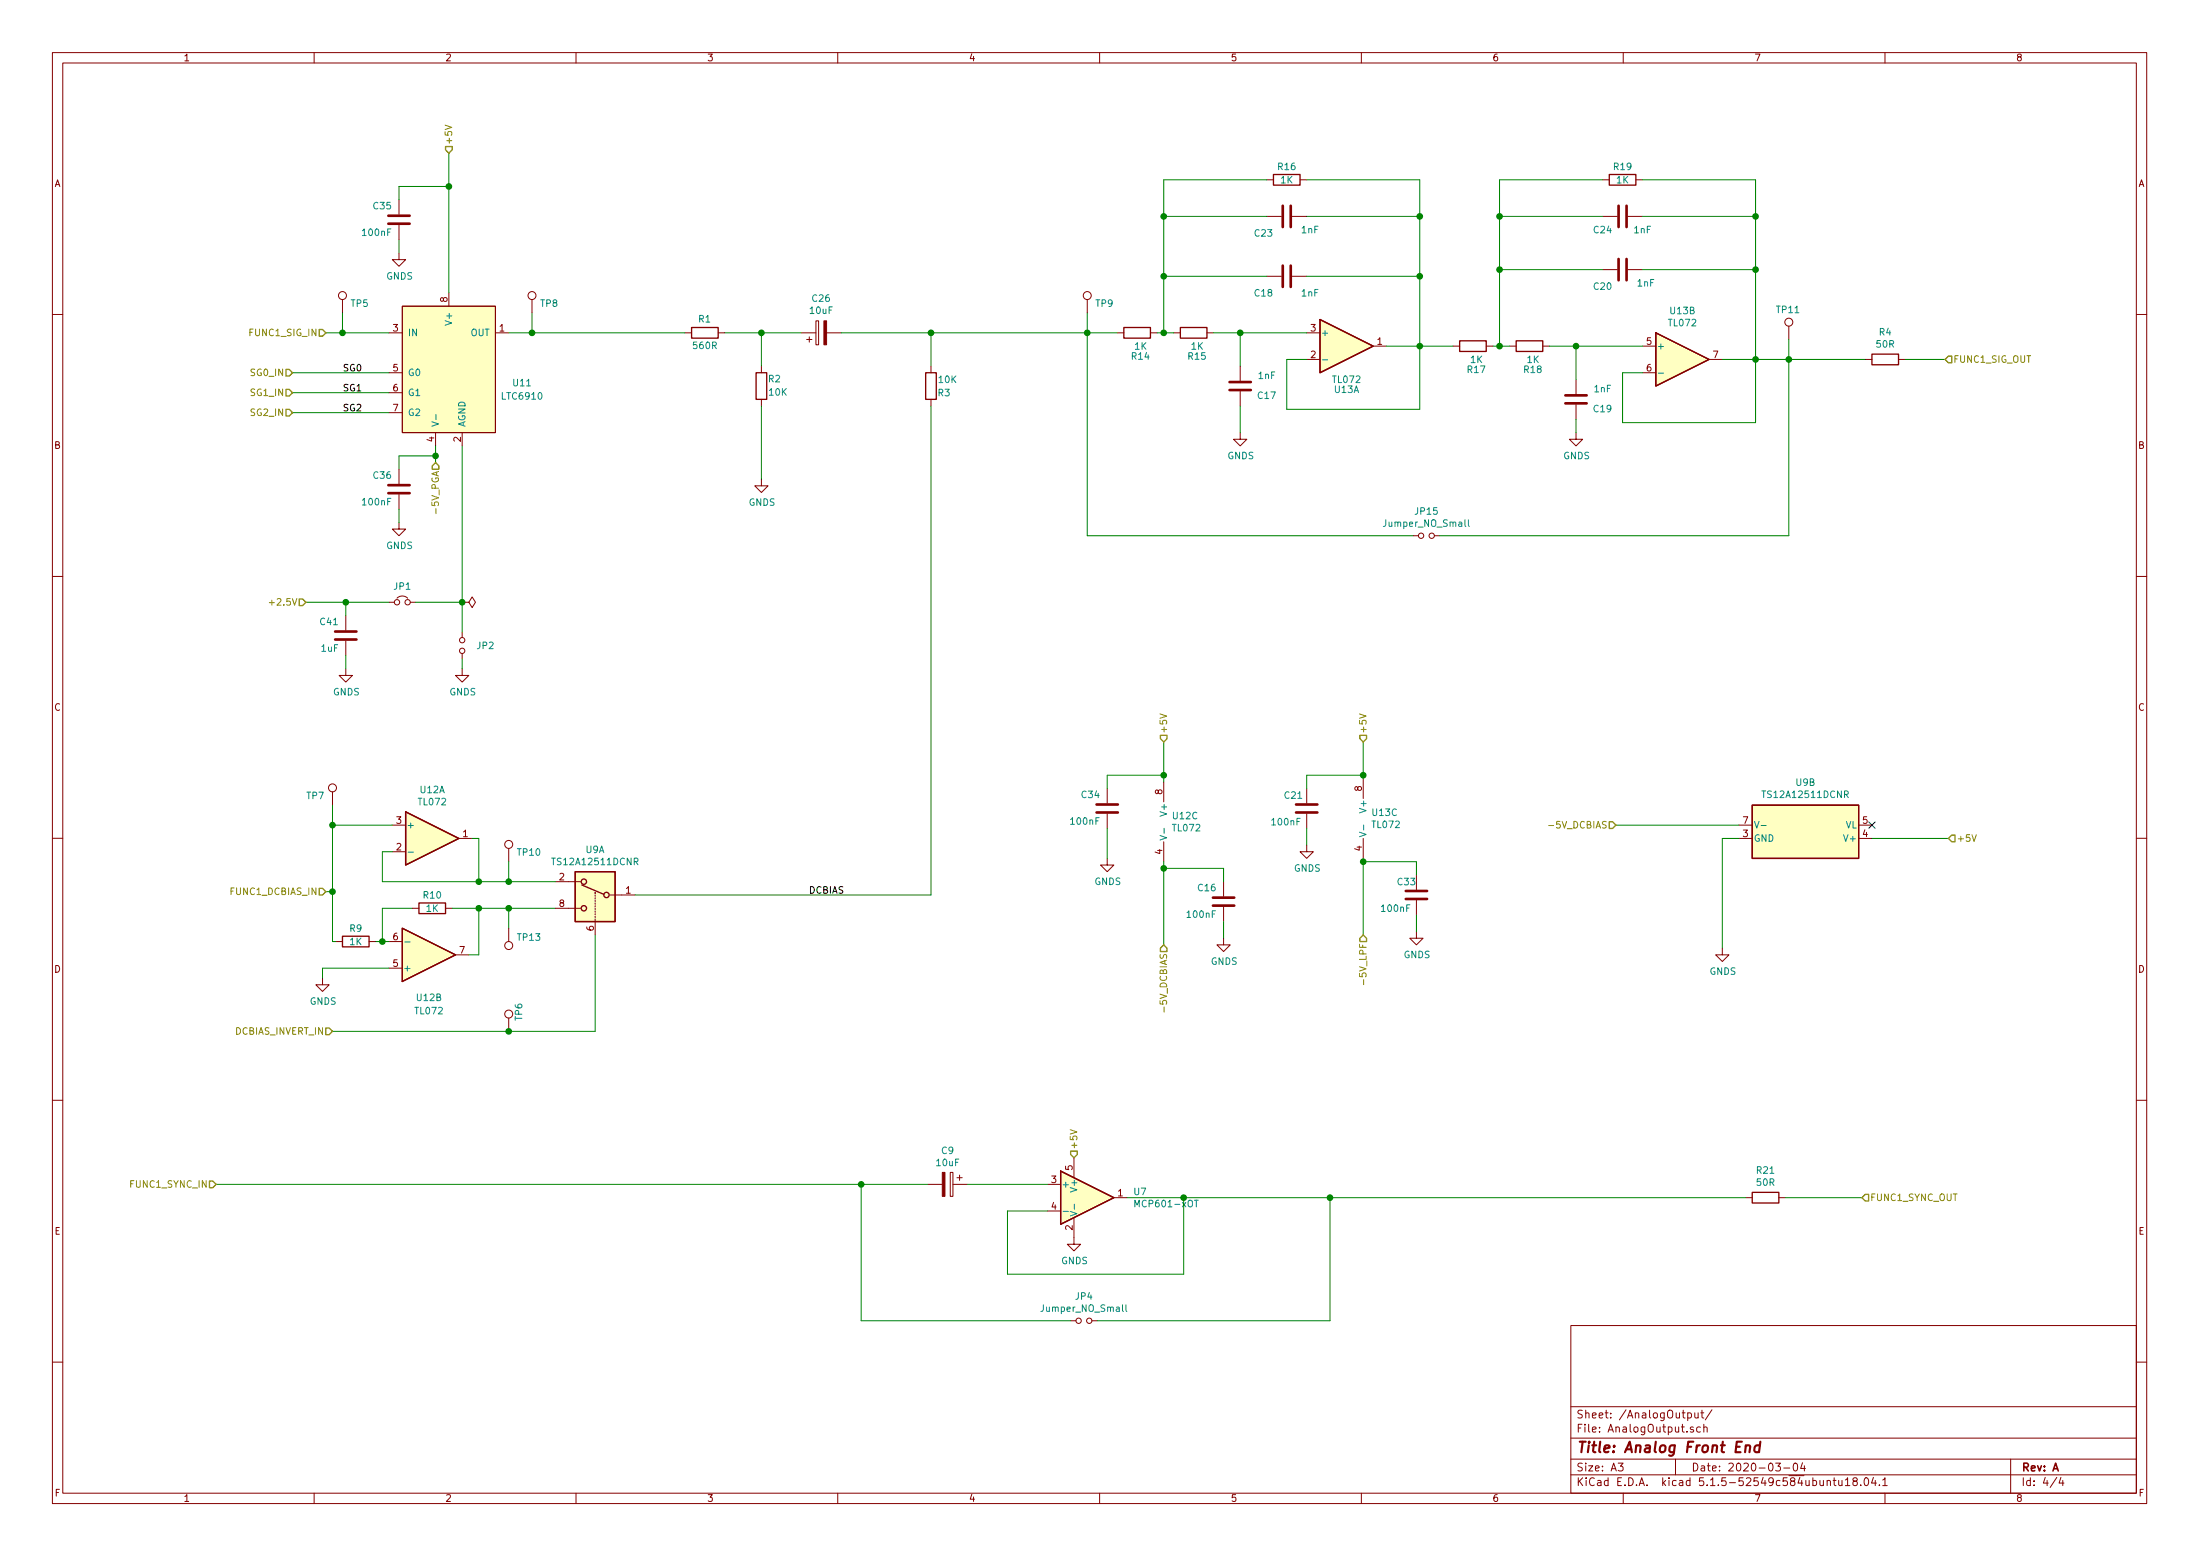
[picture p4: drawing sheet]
EESchema Schematic File Version 4
EELAYER 30 0
EELAYER END
$Descr A3 16535 11693
encoding utf-8
Sheet 4 4
Title "Analog Front End "
Date "2020-03-04"
Rev "A"
Comp ""
Comment1 ""
Comment2 ""
Comment3 ""
Comment4 ""
$EndDescr
Text HLabel 1625 8900 0    50   Input ~ 0
FUNC1_SYNC_IN
Text HLabel 2450 6700 0    50   Input ~ 0
FUNC1_DCBIAS_IN
Text HLabel 14000 9000 2    50   Input ~ 0
FUNC1_SYNC_OUT
Wire Wire Line
	2925 7275 2425 7275
Wire Wire Line
	2425 7275 2425 7350
$Comp
L power:GNDS #PWR0125
U 1 1
P 2425 7350
F 0 "#PWR0125" H 2425 7100 50  0001 C CNN
F 1 "GNDS" H 2430 7177 50  0000 C CNN
F 2 "" H 2425 7350 50  0001 C CNN
F 3 "" H 2425 7350 50  0001 C CNN
	1    2425 7350
	1    0    0    -1  
$EndComp
Text HLabel 2500 7750 0    50   Input ~ 0
DCBIAS_INVERT_IN
$Comp
L Device:R R9
U 1 1
P 2675 7075
F 0 "R9" V 2575 7075 50  0000 C CNN
F 1 "1K" V 2675 7075 50  0000 C CNN
F 2 "Resistor_SMD:R_1206_3216Metric_Pad1.42x1.75mm_HandSolder" V 2605 7075 50  0001 C CNN
F 3 "~" H 2675 7075 50  0001 C CNN
	1    2675 7075
	0    1    1    0   
$EndComp
Wire Wire Line
	2925 7075 2875 7075
Wire Wire Line
	2525 7075 2500 7075
Wire Wire Line
	2875 7075 2875 6825
Wire Wire Line
	2875 6825 3100 6825
Wire Wire Line
	3600 6825 3600 7175
Wire Wire Line
	3600 7175 3525 7175
Connection ~ 2875 7075
Wire Wire Line
	2875 7075 2825 7075
$Comp
L Device:R R10
U 1 1
P 3250 6825
F 0 "R10" V 3150 6825 50  0000 C CNN
F 1 "1K" V 3250 6825 50  0000 C CNN
F 2 "Resistor_SMD:R_1206_3216Metric_Pad1.42x1.75mm_HandSolder" V 3180 6825 50  0001 C CNN
F 3 "~" H 3250 6825 50  0001 C CNN
	1    3250 6825
	0    1    1    0   
$EndComp
Wire Wire Line
	3400 6825 3600 6825
Wire Wire Line
	2500 6200 2950 6200
Wire Wire Line
	2950 6400 2875 6400
Wire Wire Line
	2875 6400 2875 6625
Wire Wire Line
	2875 6625 3600 6625
Wire Wire Line
	3600 6625 3600 6300
Wire Wire Line
	3600 6300 3550 6300
Wire Wire Line
	3600 6625 3825 6625
$Comp
L Amplifier_Operational:TL072 U12
U 1 1
P 3250 6300
F 0 "U12" H 3250 6667 50  0000 C CNN
F 1 "TL072" H 3250 6576 50  0000 C CNN
F 2 "Package_SO:SOIC-8_3.9x4.9mm_P1.27mm" H 3250 6300 50  0001 C CNN
F 3 "http://www.ti.com/lit/ds/symlink/tl071.pdf" H 3250 6300 50  0001 C CNN
	1    3250 6300
	1    0    0    -1  
$EndComp
$Comp
L Amplifier_Operational:TL072 U12
U 2 1
P 3225 7175
F 0 "U12" H 3225 7500 50  0000 C CNN
F 1 "TL072" H 3225 7600 50  0000 C CNN
F 2 "Package_SO:SOIC-8_3.9x4.9mm_P1.27mm" H 3225 7175 50  0001 C CNN
F 3 "http://www.ti.com/lit/ds/symlink/tl071.pdf" H 3225 7175 50  0001 C CNN
	2    3225 7175
	1    0    0    1   
$EndComp
$Comp
L Amplifier_Operational:TL072 U13
U 1 1
P 10125 2600
F 0 "U13" H 10125 2275 50  0000 C CNN
F 1 "TL072" H 10125 2350 50  0000 C CNN
F 2 "Package_SO:SOIC-8_3.9x4.9mm_P1.27mm" H 10125 2600 50  0001 C CNN
F 3 "http://www.ti.com/lit/ds/symlink/tl071.pdf" H 10125 2600 50  0001 C CNN
	1    10125 2600
	1    0    0    -1  
$EndComp
$Comp
L Amplifier_Operational:TL072 U13
U 2 1
P 12650 2700
F 0 "U13" H 12650 3067 50  0000 C CNN
F 1 "TL072" H 12650 2976 50  0000 C CNN
F 2 "Package_SO:SOIC-8_3.9x4.9mm_P1.27mm" H 12650 2700 50  0001 C CNN
F 3 "http://www.ti.com/lit/ds/symlink/tl071.pdf" H 12650 2700 50  0001 C CNN
	2    12650 2700
	1    0    0    -1  
$EndComp
Wire Wire Line
	10675 2600 10425 2600
Wire Wire Line
	9675 2700 9825 2700
$Comp
L Device:R R16
U 1 1
P 9675 1350
F 0 "R16" V 9575 1350 50  0000 C CNN
F 1 "1K" V 9675 1350 50  0000 C CNN
F 2 "Resistor_SMD:R_1206_3216Metric_Pad1.42x1.75mm_HandSolder" V 9605 1350 50  0001 C CNN
F 3 "~" H 9675 1350 50  0001 C CNN
	1    9675 1350
	0    1    1    0   
$EndComp
Wire Wire Line
	9825 1350 10675 1350
Wire Wire Line
	9675 3075 9675 2700
Wire Wire Line
	10675 3075 10675 2600
Connection ~ 10675 2600
Wire Wire Line
	9675 3075 10675 3075
Wire Wire Line
	9825 2075 10675 2075
$Comp
L Device:C C18
U 1 1
P 9675 2075
F 0 "C18" V 9800 1900 50  0000 C CNN
F 1 "1nF" V 9800 2250 50  0000 C CNN
F 2 "Capacitor_SMD:C_1206_3216Metric_Pad1.42x1.75mm_HandSolder" H 9713 1925 50  0001 C CNN
F 3 "~" H 9675 2075 50  0001 C CNN
	1    9675 2075
	0    1    1    0   
$EndComp
Wire Wire Line
	11225 2600 11275 2600
Wire Wire Line
	11650 2600 11850 2600
Wire Wire Line
	11275 1350 12050 1350
Connection ~ 11275 2600
Wire Wire Line
	11275 2600 11350 2600
$Comp
L Device:R R17
U 1 1
P 11075 2600
F 0 "R17" V 11250 2550 50  0000 L CNN
F 1 "1K" V 11175 2575 50  0000 L CNN
F 2 "Resistor_SMD:R_1206_3216Metric_Pad1.42x1.75mm_HandSolder" V 11005 2600 50  0001 C CNN
F 3 "~" H 11075 2600 50  0001 C CNN
	1    11075 2600
	0    1    1    0   
$EndComp
Wire Wire Line
	11850 2850 11850 2600
Connection ~ 11850 2600
Wire Wire Line
	11850 2600 12350 2600
Wire Wire Line
	12200 2800 12350 2800
$Comp
L Device:R R19
U 1 1
P 12200 1350
F 0 "R19" V 12100 1350 50  0000 C CNN
F 1 "1K" V 12200 1350 50  0000 C CNN
F 2 "Resistor_SMD:R_1206_3216Metric_Pad1.42x1.75mm_HandSolder" V 12130 1350 50  0001 C CNN
F 3 "~" H 12200 1350 50  0001 C CNN
	1    12200 1350
	0    1    1    0   
$EndComp
Wire Wire Line
	12200 3175 12200 2800
$Comp
L power:GNDS #PWR07
U 1 1
P 11850 3250
F 0 "#PWR07" H 11850 3000 50  0001 C CNN
F 1 "GNDS" H 11855 3077 50  0000 C CNN
F 2 "" H 11850 3250 50  0001 C CNN
F 3 "" H 11850 3250 50  0001 C CNN
	1    11850 3250
	1    0    0    -1  
$EndComp
Wire Wire Line
	12050 2025 11275 2025
$Comp
L Device:R R18
U 1 1
P 11500 2600
F 0 "R18" V 11675 2550 50  0000 L CNN
F 1 "1K" V 11600 2575 50  0000 L CNN
F 2 "Resistor_SMD:R_1206_3216Metric_Pad1.42x1.75mm_HandSolder" V 11430 2600 50  0001 C CNN
F 3 "~" H 11500 2600 50  0001 C CNN
	1    11500 2600
	0    1    1    0   
$EndComp
$Comp
L Device:C C20
U 1 1
P 12200 2025
F 0 "C20" V 12325 1875 50  0000 C CNN
F 1 "1nF" V 12300 2200 50  0000 C CNN
F 2 "Capacitor_SMD:C_1206_3216Metric_Pad1.42x1.75mm_HandSolder" H 12238 1875 50  0001 C CNN
F 3 "~" H 12200 2025 50  0001 C CNN
	1    12200 2025
	0    1    1    0   
$EndComp
$Comp
L Device:C C19
U 1 1
P 11850 3000
F 0 "C19" H 11650 3075 50  0000 C CNN
F 1 "1nF" H 11650 2925 50  0000 C CNN
F 2 "Capacitor_SMD:C_1206_3216Metric_Pad1.42x1.75mm_HandSolder" H 11888 2850 50  0001 C CNN
F 3 "~" H 11850 3000 50  0001 C CNN
	1    11850 3000
	-1   0    0    1   
$EndComp
Wire Wire Line
	11850 3150 11850 3250
Connection ~ 11275 2025
Wire Wire Line
	11275 2025 11275 1625
Wire Wire Line
	11275 2025 11275 2600
Wire Wire Line
	12050 1625 11275 1625
$Comp
L Device:C C24
U 1 1
P 12200 1625
F 0 "C24" V 12300 1475 50  0000 C CNN
F 1 "1nF" V 12300 1775 50  0000 C CNN
F 2 "Capacitor_SMD:C_1206_3216Metric_Pad1.42x1.75mm_HandSolder" H 12238 1475 50  0001 C CNN
F 3 "~" H 12200 1625 50  0001 C CNN
	1    12200 1625
	0    1    1    0   
$EndComp
Connection ~ 11275 1625
Wire Wire Line
	11275 1625 11275 1350
Wire Wire Line
	9825 1625 10675 1625
$Comp
L Device:C C23
U 1 1
P 9675 1625
F 0 "C23" V 9800 1450 50  0000 C CNN
F 1 "1nF" V 9775 1800 50  0000 C CNN
F 2 "Capacitor_SMD:C_1206_3216Metric_Pad1.42x1.75mm_HandSolder" H 9713 1475 50  0001 C CNN
F 3 "~" H 9675 1625 50  0001 C CNN
	1    9675 1625
	0    1    1    0   
$EndComp
Connection ~ 10675 2075
Wire Wire Line
	10675 2075 10675 2600
Wire Wire Line
	10675 1350 10675 1625
Connection ~ 10675 1625
Wire Wire Line
	10675 1625 10675 2075
$Comp
L Connector:TestPoint TP?
U 1 1
P 2500 6050
AR Path="/5E5FDE87/5E6371FD" Ref="TP?"  Part="1" 
AR Path="/5EBB9B06/5E6371FD" Ref="TP7"  Part="1" 
F 0 "TP7" H 2558 6122 50  0000 L CNN
F 1 "TestPoint" H 2558 6077 50  0001 L CNN
F 2 "TestPoint:TestPoint_Pad_1.0x1.0mm" H 2700 6050 50  0001 C CNN
F 3 "~" H 2700 6050 50  0001 C CNN
	1    2500 6050
	-1   0    0    -1  
$EndComp
Wire Wire Line
	2500 6050 2500 6200
$Comp
L Connector:TestPoint TP?
U 1 1
P 3825 7750
AR Path="/5E5FDE87/5E63C5E2" Ref="TP?"  Part="1" 
AR Path="/5EBB9B06/5E63C5E2" Ref="TP6"  Part="1" 
F 0 "TP6" V 3900 7825 50  0000 L CNN
F 1 "TestPoint" H 3883 7777 50  0001 L CNN
F 2 "TestPoint:TestPoint_Pad_1.0x1.0mm" H 4025 7750 50  0001 C CNN
F 3 "~" H 4025 7750 50  0001 C CNN
	1    3825 7750
	1    0    0    -1  
$EndComp
$Comp
L Connector:TestPoint TP?
U 1 1
P 3825 6475
AR Path="/5E5FDE87/5E641AB5" Ref="TP?"  Part="1" 
AR Path="/5EBB9B06/5E641AB5" Ref="TP10"  Part="1" 
F 0 "TP10" H 3883 6547 50  0000 L CNN
F 1 "TestPoint" H 3883 6502 50  0001 L CNN
F 2 "TestPoint:TestPoint_Pad_1.0x1.0mm" H 4025 6475 50  0001 C CNN
F 3 "~" H 4025 6475 50  0001 C CNN
	1    3825 6475
	1    0    0    -1  
$EndComp
Wire Wire Line
	3825 6475 3825 6625
$Comp
L Device:R R21
U 1 1
P 13275 9000
F 0 "R21" V 13068 9000 50  0000 C CNN
F 1 "50R" V 13159 9000 50  0000 C CNN
F 2 "Resistor_SMD:R_1206_3216Metric_Pad1.42x1.75mm_HandSolder" V 13205 9000 50  0001 C CNN
F 3 "~" H 13275 9000 50  0001 C CNN
	1    13275 9000
	0    1    1    0   
$EndComp
Wire Wire Line
	1625 8900 6475 8900
Wire Wire Line
	8475 9000 8900 9000
Wire Wire Line
	7875 9100 7575 9100
Connection ~ 8900 9000
Text HLabel 8075 8700 1    50   Input ~ 0
+5V
$Comp
L Device:CP C9
U 1 1
P 7125 8900
F 0 "C9" V 6870 8900 50  0000 C CNN
F 1 "10uF" V 6961 8900 50  0000 C CNN
F 2 "Capacitor_SMD:CP_Elec_4x5.7" H 7163 8750 50  0001 C CNN
F 3 "~" H 7125 8900 50  0001 C CNN
	1    7125 8900
	0    1    1    0   
$EndComp
Wire Wire Line
	7275 8900 7875 8900
$Comp
L power:GNDS #PWR09
U 1 1
P 8075 9300
F 0 "#PWR09" H 8075 9050 50  0001 C CNN
F 1 "GNDS" H 8080 9127 50  0000 C CNN
F 2 "" H 8075 9300 50  0001 C CNN
F 3 "" H 8075 9300 50  0001 C CNN
	1    8075 9300
	1    0    0    -1  
$EndComp
Wire Wire Line
	7575 9100 7575 9575
Wire Wire Line
	8900 9000 8900 9575
Wire Wire Line
	7575 9575 8900 9575
$Comp
L Amplifier_Operational:MCP601-xOT U7
U 1 1
P 8175 9000
F 0 "U7" H 8519 9046 50  0000 L CNN
F 1 "MCP601-xOT" H 8519 8955 50  0000 L CNN
F 2 "Package_TO_SOT_SMD:SOT-23-5" H 8075 8800 50  0001 L CNN
F 3 "http://ww1.microchip.com/downloads/en/DeviceDoc/21314g.pdf" H 8175 9200 50  0001 C CNN
	1    8175 9000
	1    0    0    -1  
$EndComp
Connection ~ 2500 6700
Wire Wire Line
	2500 6700 2500 6200
Wire Wire Line
	2500 6700 2500 7075
Wire Wire Line
	2500 7750 3825 7750
Wire Wire Line
	3600 6825 3825 6825
$Comp
L Connector:TestPoint TP?
U 1 1
P 3825 6975
AR Path="/5E5FDE87/5E859AA1" Ref="TP?"  Part="1" 
AR Path="/5EBB9B06/5E859AA1" Ref="TP13"  Part="1" 
F 0 "TP13" H 3883 7047 50  0000 L CNN
F 1 "TestPoint" H 3883 7002 50  0001 L CNN
F 2 "TestPoint:TestPoint_Pad_1.0x1.0mm" H 4025 6975 50  0001 C CNN
F 3 "~" H 4025 6975 50  0001 C CNN
	1    3825 6975
	1    0    0    1   
$EndComp
Wire Wire Line
	3825 6975 3825 6825
Connection ~ 3825 7750
Wire Wire Line
	3825 7750 4475 7750
Text Label 6350 6725 2    50   ~ 0
DCBIAS
Wire Wire Line
	7000 6725 4775 6725
Wire Wire Line
	9825 6350 9825 6225
Wire Wire Line
	9825 5825 9825 5925
$Comp
L Device:C C21
U 1 1
P 9825 6075
F 0 "C21" H 10000 6175 50  0000 R CNN
F 1 "100nF" H 10100 5975 50  0000 R CNN
F 2 "Capacitor_SMD:C_1206_3216Metric_Pad1.42x1.75mm_HandSolder" H 9863 5925 50  0001 C CNN
F 3 "~" H 9825 6075 50  0001 C CNN
	1    9825 6075
	-1   0    0    -1  
$EndComp
Wire Wire Line
	9200 7050 9200 6925
Wire Wire Line
	9200 6625 9200 6525
Text HLabel 10250 7025 3    50   Input ~ 0
-5V_LPF
Wire Wire Line
	10250 6450 10250 6475
Wire Wire Line
	10250 5575 10250 5825
Text HLabel 10250 5575 1    50   Input ~ 0
+5V
$Comp
L Amplifier_Operational:TL072 U13
U 3 1
P 10350 6150
F 0 "U13" H 10308 6196 50  0000 L CNN
F 1 "TL072" H 10308 6105 50  0000 L CNN
F 2 "Package_SO:SOIC-8_3.9x4.9mm_P1.27mm" H 10350 6150 50  0001 C CNN
F 3 "http://www.ti.com/lit/ds/symlink/tl071.pdf" H 10350 6150 50  0001 C CNN
	3    10350 6150
	1    0    0    -1  
$EndComp
$Comp
L Device:C C16
U 1 1
P 9200 6775
F 0 "C16" H 9150 6675 50  0000 R CNN
F 1 "100nF" H 9150 6875 50  0000 R CNN
F 2 "Capacitor_SMD:C_1206_3216Metric_Pad1.42x1.75mm_HandSolder" H 9238 6625 50  0001 C CNN
F 3 "~" H 9200 6775 50  0001 C CNN
	1    9200 6775
	1    0    0    1   
$EndComp
Text HLabel 8750 7100 3    50   Input ~ 0
-5V_DCBIAS
$Comp
L Amplifier_Operational:TL072 U12
U 3 1
P 8850 6175
F 0 "U12" H 8808 6221 50  0000 L CNN
F 1 "TL072" H 8808 6130 50  0000 L CNN
F 2 "Package_SO:SOIC-8_3.9x4.9mm_P1.27mm" H 8850 6175 50  0001 C CNN
F 3 "http://www.ti.com/lit/ds/symlink/tl071.pdf" H 8850 6175 50  0001 C CNN
	3    8850 6175
	1    0    0    -1  
$EndComp
Wire Wire Line
	8750 6475 8750 6525
Wire Wire Line
	8750 5575 8750 5825
Text HLabel 8750 5575 1    50   Input ~ 0
+5V
Wire Wire Line
	4175 6625 3825 6625
Connection ~ 3825 6625
Wire Wire Line
	3825 6825 4175 6825
Connection ~ 3825 6825
Wire Wire Line
	4475 7025 4475 7750
$Comp
L Analog_Switch:DG419LDJ U9
U 1 1
P 4475 6625
F 0 "U9" H 4475 6867 50  0000 C CNN
F 1 "TS12A12511DCNR" H 4475 6776 50  0000 C CNN
F 2 "Package_TO_SOT_SMD:SOT-23-8_Handsoldering" H 4475 6325 50  0001 C CNN
F 3 "http://www.ti.com/lit/ds/symlink/ts12a12511.pdf" H 4475 6425 50  0001 C CNN
	1    4475 6625
	-1   0    0    -1  
$EndComp
$Comp
L Analog_Switch:DG419LDJ U9
U 2 1
P 13575 6300
F 0 "U9" V 13992 6300 50  0000 C CNN
F 1 "TS12A12511DCNR" V 13901 6300 50  0000 C CNN
F 2 "Package_TO_SOT_SMD:SOT-23-8_Handsoldering" H 13575 6000 50  0001 C CNN
F 3 "http://www.ti.com/lit/ds/symlink/ts12a12511.pdf" H 13575 6100 50  0001 C CNN
	2    13575 6300
	0    1    -1   0   
$EndComp
Text HLabel 12150 6200 0    50   Input ~ 0
-5V_DCBIAS
$Comp
L power:GNDS #PWR010
U 1 1
P 12950 7125
F 0 "#PWR010" H 12950 6875 50  0001 C CNN
F 1 "GNDS" H 12955 6952 50  0000 C CNN
F 2 "" H 12950 7125 50  0001 C CNN
F 3 "" H 12950 7125 50  0001 C CNN
	1    12950 7125
	1    0    0    -1  
$EndComp
Wire Wire Line
	12950 6300 12950 7125
Wire Wire Line
	12950 6300 13075 6300
NoConn ~ 14075 6200
Wire Wire Line
	13200 1625 13200 2025
Connection ~ 13200 1625
Wire Wire Line
	12350 1625 13200 1625
Wire Wire Line
	13200 2025 13200 2700
Connection ~ 13200 2025
Wire Wire Line
	12350 2025 13200 2025
Wire Wire Line
	12200 3175 13200 3175
Connection ~ 13200 2700
Wire Wire Line
	13200 3175 13200 2700
Wire Wire Line
	12350 1350 13200 1350
Wire Wire Line
	13200 2700 12950 2700
Wire Wire Line
	13200 1350 13200 1625
Wire Wire Line
	3475 3350 3475 4525
Wire Wire Line
	3275 3350 3275 3425
Wire Wire Line
	4000 2500 5150 2500
Connection ~ 4000 2500
Wire Wire Line
	4000 2350 4000 2500
$Comp
L Connector:TestPoint TP?
U 1 1
P 4000 2350
AR Path="/5E5FDE87/5E64776B" Ref="TP?"  Part="1" 
AR Path="/5EBB9B06/5E64776B" Ref="TP8"  Part="1" 
F 0 "TP8" H 4058 2422 50  0000 L CNN
F 1 "TestPoint" H 4058 2377 50  0001 L CNN
F 2 "TestPoint:TestPoint_Pad_1.0x1.0mm" H 4200 2350 50  0001 C CNN
F 3 "~" H 4200 2350 50  0001 C CNN
	1    4000 2350
	1    0    0    -1  
$EndComp
Wire Wire Line
	5450 2500 5725 2500
$Comp
L Device:R R1
U 1 1
P 5300 2500
F 0 "R1" V 5400 2450 50  0000 L CNN
F 1 "560R" V 5200 2400 50  0000 L CNN
F 2 "Resistor_SMD:R_1206_3216Metric_Pad1.42x1.75mm_HandSolder" V 5230 2500 50  0001 C CNN
F 3 "~" H 5300 2500 50  0001 C CNN
	1    5300 2500
	0    -1   -1   0   
$EndComp
$Comp
L power:GNDS #PWR0107
U 1 1
P 5725 3600
F 0 "#PWR0107" H 5725 3350 50  0001 C CNN
F 1 "GNDS" H 5730 3427 50  0000 C CNN
F 2 "" H 5725 3600 50  0001 C CNN
F 3 "" H 5725 3600 50  0001 C CNN
	1    5725 3600
	1    0    0    -1  
$EndComp
Wire Wire Line
	5725 3050 5725 3600
Wire Wire Line
	5725 2500 6025 2500
Connection ~ 5725 2500
Wire Wire Line
	5725 2750 5725 2500
$Comp
L Device:R R2
U 1 1
P 5725 2900
F 0 "R2" H 5575 2850 50  0000 L CNN
F 1 "10K" H 5525 2950 50  0000 L CNN
F 2 "Resistor_SMD:R_1206_3216Metric_Pad1.42x1.75mm_HandSolder" V 5655 2900 50  0001 C CNN
F 3 "~" H 5725 2900 50  0001 C CNN
	1    5725 2900
	-1   0    0    1   
$EndComp
Wire Wire Line
	6325 2500 7000 2500
$Comp
L Device:CP C26
U 1 1
P 6175 2500
F 0 "C26" V 6430 2500 50  0000 C CNN
F 1 "10uF" V 6339 2500 50  0000 C CNN
F 2 "Capacitor_SMD:CP_Elec_4x5.7" H 6213 2350 50  0001 C CNN
F 3 "~" H 6175 2500 50  0001 C CNN
	1    6175 2500
	0    -1   -1   0   
$EndComp
Wire Wire Line
	7000 2750 7000 2500
$Comp
L Device:R R3
U 1 1
P 7000 2900
F 0 "R3" H 6850 2850 50  0000 L CNN
F 1 "10K" H 6800 2950 50  0000 L CNN
F 2 "Resistor_SMD:R_1206_3216Metric_Pad1.42x1.75mm_HandSolder" V 6930 2900 50  0001 C CNN
F 3 "~" H 7000 2900 50  0001 C CNN
	1    7000 2900
	-1   0    0    -1  
$EndComp
Connection ~ 7000 2500
Text HLabel 3275 3475 3    50   Input ~ 0
-5V_PGA
Wire Wire Line
	3825 2500 4000 2500
Wire Wire Line
	3375 1150 3375 1400
Text HLabel 3375 1150 1    50   Input ~ 0
+5V
$Comp
L PGA:LTC6910 U?
U 1 1
P 3375 2800
AR Path="/5EBD94E1" Ref="U?"  Part="1" 
AR Path="/5EBB9B06/5EBD94E1" Ref="U11"  Part="1" 
F 0 "U11" H 3925 2725 50  0000 C CNN
F 1 "LTC6910" H 3925 2625 50  0000 C CNN
F 2 "Package_TO_SOT_SMD:TSOT-23-8" H 3175 2800 50  0001 C CNN
F 3 "https://www.analog.com/media/en/technical-documentation/data-sheets/6910fb.pdf" H 3175 2800 50  0001 C CNN
	1    3375 2800
	1    0    0    -1  
$EndComp
Text HLabel 2300 4525 0    50   Input ~ 0
+2.5V
Wire Wire Line
	3475 4525 3125 4525
Wire Wire Line
	2575 2500 2450 2500
Connection ~ 2575 2500
Wire Wire Line
	2575 2350 2575 2500
$Comp
L Connector:TestPoint TP?
U 1 1
P 2575 2350
AR Path="/5E5FDE87/5E6322DB" Ref="TP?"  Part="1" 
AR Path="/5EBB9B06/5E6322DB" Ref="TP5"  Part="1" 
F 0 "TP5" H 2633 2422 50  0000 L CNN
F 1 "TestPoint" H 2633 2377 50  0001 L CNN
F 2 "TestPoint:TestPoint_Pad_1.0x1.0mm" H 2775 2350 50  0001 C CNN
F 3 "~" H 2775 2350 50  0001 C CNN
	1    2575 2350
	1    0    0    -1  
$EndComp
Text HLabel 2200 3100 0    50   Input ~ 0
SG2_IN
Text HLabel 2200 2950 0    50   Input ~ 0
SG1_IN
Text HLabel 2200 2800 0    50   Input ~ 0
SG0_IN
Wire Wire Line
	2200 3100 2925 3100
Wire Wire Line
	2200 2950 2925 2950
Wire Wire Line
	2200 2800 2925 2800
Text Label 2575 2800 0    50   ~ 0
SG0
Text Label 2575 2950 0    50   ~ 0
SG1
Text Label 2575 3100 0    50   ~ 0
SG2
Wire Wire Line
	2925 2500 2575 2500
Text HLabel 2450 2500 0    50   Input ~ 0
FUNC1_SIG_IN
Wire Wire Line
	8750 1625 8750 2075
Connection ~ 8750 1625
Wire Wire Line
	8750 1350 8750 1625
Connection ~ 8750 2075
Wire Wire Line
	9525 1625 8750 1625
Wire Wire Line
	9325 3050 9325 3250
$Comp
L Device:C C17
U 1 1
P 9325 2900
F 0 "C17" H 9125 2975 50  0000 C CNN
F 1 "1nF" H 9125 2825 50  0000 C CNN
F 2 "Capacitor_SMD:C_1206_3216Metric_Pad1.42x1.75mm_HandSolder" H 9363 2750 50  0001 C CNN
F 3 "~" H 9325 2900 50  0001 C CNN
	1    9325 2900
	-1   0    0    1   
$EndComp
$Comp
L Device:R R15
U 1 1
P 8975 2500
F 0 "R15" V 9150 2450 50  0000 L CNN
F 1 "1K" V 9075 2475 50  0000 L CNN
F 2 "Resistor_SMD:R_1206_3216Metric_Pad1.42x1.75mm_HandSolder" V 8905 2500 50  0001 C CNN
F 3 "~" H 8975 2500 50  0001 C CNN
	1    8975 2500
	0    1    1    0   
$EndComp
Wire Wire Line
	9525 2075 8750 2075
$Comp
L power:GNDS #PWR06
U 1 1
P 9325 3250
F 0 "#PWR06" H 9325 3000 50  0001 C CNN
F 1 "GNDS" H 9330 3077 50  0000 C CNN
F 2 "" H 9325 3250 50  0001 C CNN
F 3 "" H 9325 3250 50  0001 C CNN
	1    9325 3250
	1    0    0    -1  
$EndComp
Wire Wire Line
	9325 2500 9825 2500
Connection ~ 9325 2500
Wire Wire Line
	9325 2750 9325 2500
$Comp
L Device:R R14
U 1 1
P 8550 2500
F 0 "R14" V 8725 2450 50  0000 L CNN
F 1 "1K" V 8650 2475 50  0000 L CNN
F 2 "Resistor_SMD:R_1206_3216Metric_Pad1.42x1.75mm_HandSolder" V 8480 2500 50  0001 C CNN
F 3 "~" H 8550 2500 50  0001 C CNN
	1    8550 2500
	0    1    1    0   
$EndComp
Wire Wire Line
	8750 2500 8825 2500
Connection ~ 8750 2500
Wire Wire Line
	8750 1350 9525 1350
Wire Wire Line
	8750 2500 8750 2075
Wire Wire Line
	9125 2500 9325 2500
Wire Wire Line
	8700 2500 8750 2500
Wire Wire Line
	10675 2600 10925 2600
Wire Wire Line
	10625 4025 8175 4025
$Comp
L Connector:TestPoint TP?
U 1 1
P 8175 2350
AR Path="/5E5FDE87/5E64CF74" Ref="TP?"  Part="1" 
AR Path="/5EBB9B06/5E64CF74" Ref="TP9"  Part="1" 
F 0 "TP9" H 8233 2422 50  0000 L CNN
F 1 "TestPoint" H 8233 2377 50  0001 L CNN
F 2 "TestPoint:TestPoint_Pad_1.0x1.0mm" H 8375 2350 50  0001 C CNN
F 3 "~" H 8375 2350 50  0001 C CNN
	1    8175 2350
	1    0    0    -1  
$EndComp
Wire Wire Line
	7000 2500 8175 2500
Wire Wire Line
	8175 4025 8175 2500
Connection ~ 8175 2500
Wire Wire Line
	8175 2350 8175 2500
Wire Wire Line
	10825 4025 13450 4025
Wire Wire Line
	13450 4025 13450 2700
Text HLabel 14625 2700 2    50   Input ~ 0
FUNC1_SIG_OUT
Wire Wire Line
	13200 2700 13450 2700
Connection ~ 13450 2700
Wire Wire Line
	13450 2700 14025 2700
$Comp
L Connector:TestPoint TP?
U 1 1
P 13450 2550
AR Path="/5E5FDE87/5E652412" Ref="TP?"  Part="1" 
AR Path="/5EBB9B06/5E652412" Ref="TP11"  Part="1" 
F 0 "TP11" H 13350 2775 50  0000 L CNN
F 1 "TestPoint" H 13508 2577 50  0001 L CNN
F 2 "TestPoint:TestPoint_Pad_1.0x1.0mm" H 13650 2550 50  0001 C CNN
F 3 "~" H 13650 2550 50  0001 C CNN
	1    13450 2550
	1    0    0    -1  
$EndComp
Wire Wire Line
	13450 2550 13450 2700
$Comp
L Device:R R4
U 1 1
P 14175 2700
F 0 "R4" V 13968 2700 50  0000 C CNN
F 1 "50R" V 14059 2700 50  0000 C CNN
F 2 "Resistor_SMD:R_1206_3216Metric_Pad1.42x1.75mm_HandSolder" V 14105 2700 50  0001 C CNN
F 3 "~" H 14175 2700 50  0001 C CNN
	1    14175 2700
	0    1    1    0   
$EndComp
Wire Wire Line
	14325 2700 14625 2700
$Comp
L Device:Jumper_NO_Small JP15
U 1 1
P 10725 4025
F 0 "JP15" H 10725 4210 50  0000 C CNN
F 1 "Jumper_NO_Small" H 10725 4119 50  0000 C CNN
F 2 "Jumper:SolderJumper-2_P1.3mm_Open_Pad1.0x1.5mm" H 10725 4025 50  0001 C CNN
F 3 "~" H 10725 4025 50  0001 C CNN
	1    10725 4025
	1    0    0    -1  
$EndComp
Wire Wire Line
	8175 2500 8400 2500
$Comp
L Device:C C33
U 1 1
P 10650 6725
F 0 "C33" H 10800 6825 50  0000 R CNN
F 1 "100nF" H 10925 6625 50  0000 R CNN
F 2 "Capacitor_SMD:C_1206_3216Metric_Pad1.42x1.75mm_HandSolder" H 10688 6575 50  0001 C CNN
F 3 "~" H 10650 6725 50  0001 C CNN
	1    10650 6725
	-1   0    0    -1  
$EndComp
$Comp
L Device:C C34
U 1 1
P 8325 6075
F 0 "C34" H 8275 5975 50  0000 R CNN
F 1 "100nF" H 8275 6175 50  0000 R CNN
F 2 "Capacitor_SMD:C_1206_3216Metric_Pad1.42x1.75mm_HandSolder" H 8363 5925 50  0001 C CNN
F 3 "~" H 8325 6075 50  0001 C CNN
	1    8325 6075
	1    0    0    1   
$EndComp
Wire Wire Line
	8325 5825 8325 5925
Wire Wire Line
	8750 5825 8325 5825
Wire Wire Line
	9200 6525 8750 6525
Wire Wire Line
	10650 6575 10650 6475
Wire Wire Line
	10650 6475 10250 6475
Wire Wire Line
	10650 6875 10650 7000
Wire Wire Line
	10250 5825 9825 5825
Connection ~ 2500 6200
Wire Wire Line
	2450 6700 2500 6700
Connection ~ 3600 6625
Connection ~ 3600 6825
Wire Wire Line
	7000 3050 7000 6725
Text HLabel 14650 6300 2    50   Input ~ 0
+5V
$Comp
L Device:Jumper_NO_Small JP4
U 1 1
P 8150 9925
F 0 "JP4" H 8150 10110 50  0000 C CNN
F 1 "Jumper_NO_Small" H 8150 10019 50  0000 C CNN
F 2 "Jumper:SolderJumper-2_P1.3mm_Open_Pad1.0x1.5mm" H 8150 9925 50  0001 C CNN
F 3 "~" H 8150 9925 50  0001 C CNN
	1    8150 9925
	1    0    0    -1  
$EndComp
Wire Wire Line
	8050 9925 6475 9925
Wire Wire Line
	6475 9925 6475 8900
Connection ~ 6475 8900
Wire Wire Line
	6475 8900 6975 8900
Wire Wire Line
	8250 9925 10000 9925
Wire Wire Line
	10000 9925 10000 9000
Connection ~ 10000 9000
Wire Wire Line
	10000 9000 13125 9000
$Comp
L Device:Jumper_NO_Small JP2
U 1 1
P 3475 4850
F 0 "JP2" V 3475 5025 50  0000 C CNN
F 1 "Jumper_NO_Small" H 3475 4944 50  0001 C CNN
F 2 "Jumper:SolderJumper-2_P1.3mm_Open_Pad1.0x1.5mm" H 3475 4850 50  0001 C CNN
F 3 "~" H 3475 4850 50  0001 C CNN
	1    3475 4850
	0    1    1    0   
$EndComp
$Comp
L power:GNDS #PWR019
U 1 1
P 3475 5025
F 0 "#PWR019" H 3475 4775 50  0001 C CNN
F 1 "GNDS" H 3480 4852 50  0000 C CNN
F 2 "" H 3475 5025 50  0001 C CNN
F 3 "" H 3475 5025 50  0001 C CNN
	1    3475 5025
	1    0    0    -1  
$EndComp
Wire Wire Line
	3475 4750 3475 4525
Connection ~ 3475 4525
Wire Wire Line
	3475 4950 3475 5025
Wire Wire Line
	13425 9000 14000 9000
Wire Wire Line
	8900 9000 10000 9000
Connection ~ 8750 5825
Wire Wire Line
	8750 5825 8750 5875
$Comp
L power:GNDS #PWR020
U 1 1
P 8325 6450
F 0 "#PWR020" H 8325 6200 50  0001 C CNN
F 1 "GNDS" H 8330 6277 50  0000 C CNN
F 2 "" H 8325 6450 50  0001 C CNN
F 3 "" H 8325 6450 50  0001 C CNN
	1    8325 6450
	1    0    0    -1  
$EndComp
Wire Wire Line
	8325 6225 8325 6450
Connection ~ 8750 6525
Wire Wire Line
	8750 6525 8750 7100
$Comp
L power:GNDS #PWR021
U 1 1
P 9200 7050
F 0 "#PWR021" H 9200 6800 50  0001 C CNN
F 1 "GNDS" H 9205 6877 50  0000 C CNN
F 2 "" H 9200 7050 50  0001 C CNN
F 3 "" H 9200 7050 50  0001 C CNN
	1    9200 7050
	1    0    0    -1  
$EndComp
Connection ~ 10250 5825
Wire Wire Line
	10250 5825 10250 5850
$Comp
L power:GNDS #PWR022
U 1 1
P 9825 6350
F 0 "#PWR022" H 9825 6100 50  0001 C CNN
F 1 "GNDS" H 9830 6177 50  0000 C CNN
F 2 "" H 9825 6350 50  0001 C CNN
F 3 "" H 9825 6350 50  0001 C CNN
	1    9825 6350
	1    0    0    -1  
$EndComp
Connection ~ 10250 6475
Wire Wire Line
	10250 6475 10250 7025
$Comp
L power:GNDS #PWR023
U 1 1
P 10650 7000
F 0 "#PWR023" H 10650 6750 50  0001 C CNN
F 1 "GNDS" H 10655 6827 50  0000 C CNN
F 2 "" H 10650 7000 50  0001 C CNN
F 3 "" H 10650 7000 50  0001 C CNN
	1    10650 7000
	1    0    0    -1  
$EndComp
Wire Wire Line
	2925 4525 2600 4525
$Comp
L Device:Jumper_NC_Small JP1
U 1 1
P 3025 4525
F 0 "JP1" H 3025 4646 50  0000 C CNN
F 1 "Jumper_NC_Small" H 3025 4646 50  0001 C CNN
F 2 "Jumper:SolderJumper-2_P1.3mm_Bridged_Pad1.0x1.5mm" H 3025 4525 50  0001 C CNN
F 3 "~" H 3025 4525 50  0001 C CNN
	1    3025 4525
	1    0    0    -1  
$EndComp
$Comp
L power:PWR_FLAG #FLG0107
U 1 1
P 3475 4525
F 0 "#FLG0107" H 3475 4600 50  0001 C CNN
F 1 "PWR_FLAG" V 3475 4653 50  0001 L CNN
F 2 "" H 3475 4525 50  0001 C CNN
F 3 "~" H 3475 4525 50  0001 C CNN
	1    3475 4525
	0    1    1    0   
$EndComp
$Comp
L Device:C C36
U 1 1
P 3000 3675
F 0 "C36" H 2950 3575 50  0000 R CNN
F 1 "100nF" H 2950 3775 50  0000 R CNN
F 2 "Capacitor_SMD:C_1206_3216Metric_Pad1.42x1.75mm_HandSolder" H 3038 3525 50  0001 C CNN
F 3 "~" H 3000 3675 50  0001 C CNN
	1    3000 3675
	1    0    0    1   
$EndComp
Wire Wire Line
	3000 3425 3000 3525
$Comp
L power:GNDS #PWR025
U 1 1
P 3000 3925
F 0 "#PWR025" H 3000 3675 50  0001 C CNN
F 1 "GNDS" H 3005 3752 50  0000 C CNN
F 2 "" H 3000 3925 50  0001 C CNN
F 3 "" H 3000 3925 50  0001 C CNN
	1    3000 3925
	1    0    0    -1  
$EndComp
Wire Wire Line
	3000 3825 3000 3925
Wire Wire Line
	3000 3425 3275 3425
Connection ~ 3275 3425
Wire Wire Line
	3275 3425 3275 3475
$Comp
L Device:C C35
U 1 1
P 3000 1650
F 0 "C35" H 2950 1550 50  0000 R CNN
F 1 "100nF" H 2950 1750 50  0000 R CNN
F 2 "Capacitor_SMD:C_1206_3216Metric_Pad1.42x1.75mm_HandSolder" H 3038 1500 50  0001 C CNN
F 3 "~" H 3000 1650 50  0001 C CNN
	1    3000 1650
	1    0    0    1   
$EndComp
Wire Wire Line
	3000 1400 3000 1500
$Comp
L power:GNDS #PWR024
U 1 1
P 3000 1900
F 0 "#PWR024" H 3000 1650 50  0001 C CNN
F 1 "GNDS" H 3005 1727 50  0000 C CNN
F 2 "" H 3000 1900 50  0001 C CNN
F 3 "" H 3000 1900 50  0001 C CNN
	1    3000 1900
	1    0    0    -1  
$EndComp
Wire Wire Line
	3000 1800 3000 1900
Wire Wire Line
	3000 1400 3375 1400
Connection ~ 3375 1400
Wire Wire Line
	3375 1400 3375 2200
Wire Wire Line
	14075 6300 14650 6300
Wire Wire Line
	12150 6200 13075 6200
$Comp
L Device:C C41
U 1 1
P 2600 4775
F 0 "C41" H 2550 4675 50  0000 R CNN
F 1 "1uF" H 2550 4875 50  0000 R CNN
F 2 "Capacitor_SMD:C_1206_3216Metric_Pad1.42x1.75mm_HandSolder" H 2638 4625 50  0001 C CNN
F 3 "~" H 2600 4775 50  0001 C CNN
	1    2600 4775
	1    0    0    1   
$EndComp
Wire Wire Line
	2600 4525 2600 4625
$Comp
L power:GNDS #PWR026
U 1 1
P 2600 5025
F 0 "#PWR026" H 2600 4775 50  0001 C CNN
F 1 "GNDS" H 2605 4852 50  0000 C CNN
F 2 "" H 2600 5025 50  0001 C CNN
F 3 "" H 2600 5025 50  0001 C CNN
	1    2600 5025
	1    0    0    -1  
$EndComp
Wire Wire Line
	2600 4925 2600 5025
Connection ~ 2600 4525
Wire Wire Line
	2600 4525 2300 4525
$EndSCHEMATC
